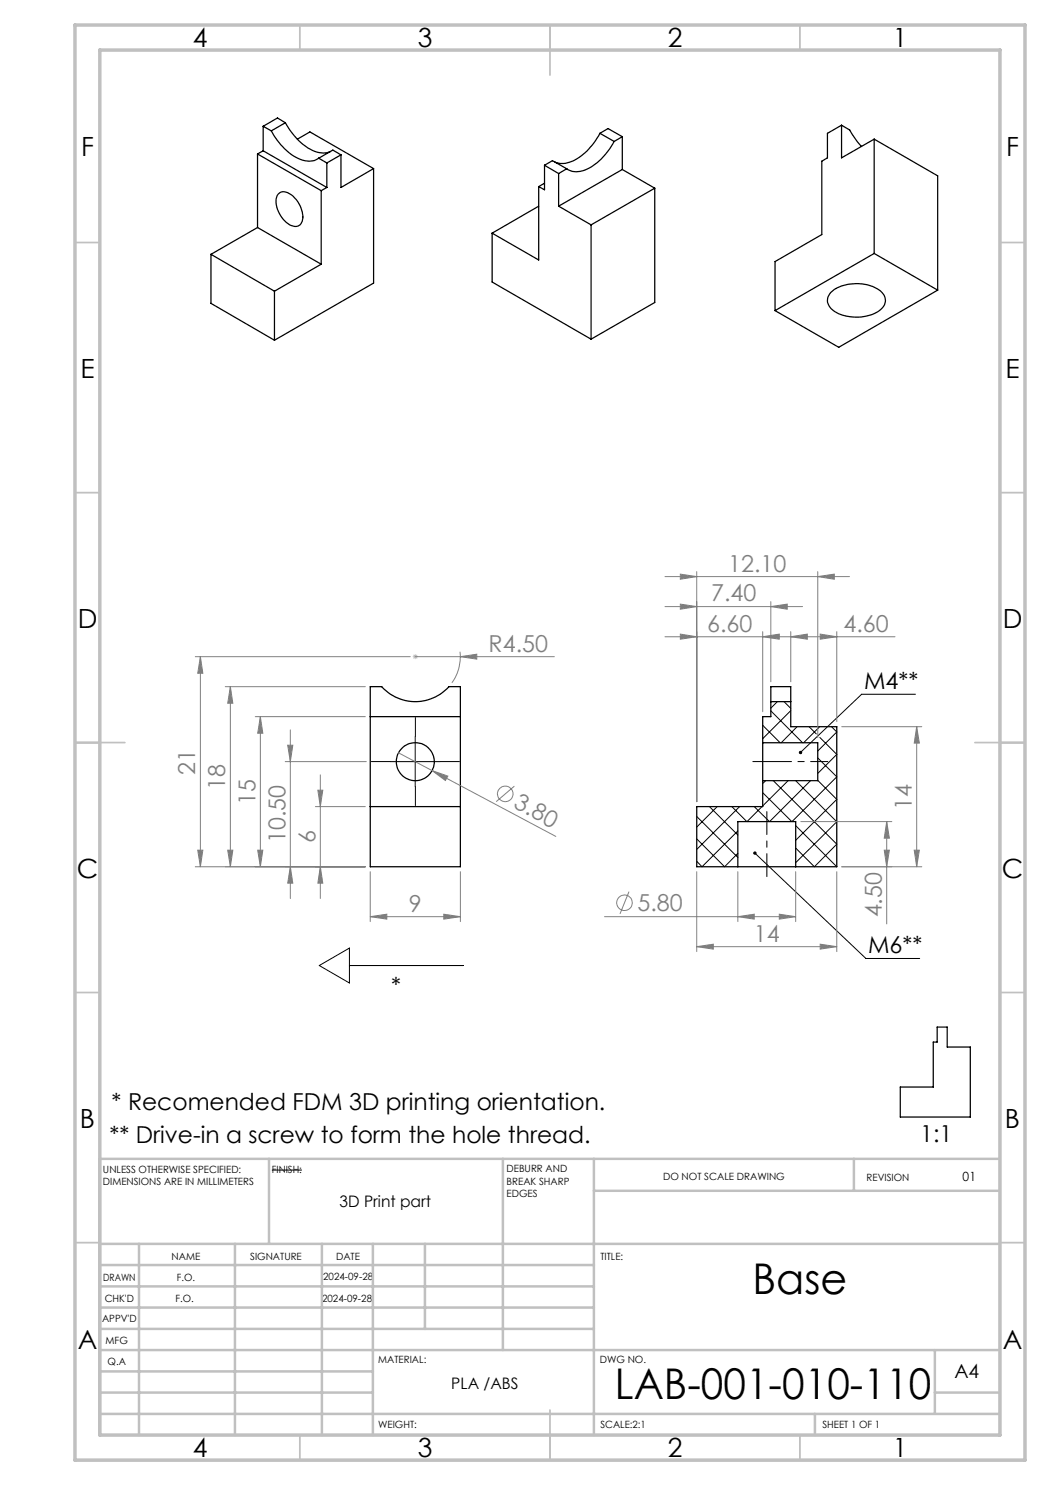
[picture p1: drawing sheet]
<svg xmlns="http://www.w3.org/2000/svg" width="210mm" height="297mm" viewBox="0 0 210 297" stroke-linecap="round" stroke-linejoin="round" font-family="sans-serif">
<g fill="none" stroke="#000" stroke-width=".2">
<path d="M183.1 138.8h-10.8l-12.2 11.7M78.1 152.3h10M83 147.3v10M152.5 158.5l5.9 5.8M152.5 145.1l3.5 3.5M153.1 156.1l-.6 .6M154.2 142.2l6.3 6.4M154.7 156.1l12.7 12.7-4.5 4.6-3.8-3.8M155.5 140.3l-1.3 1.3M156.8 140.3l1.4 1.4M157.6 156.1l-5.1 5.1M158.2 142.1l-5.7 5.6"/>
<path d="M159.1 156.1l8.3 8.3-8.3 8.1M159.4 145.3l-3.2 3.3M161.8 145.3l1.5 1.5M162.1 156.1l-8.2 8.2-3.1-3M163.5 151.6l3.9 3.8-9 8.9M163.5 156.1l3.9 3.8-8.3 8.2M163.9 145.3l-3.2 3.3M164 147.5l3.4 3.4-3.9 3.8M166.3 145.3l1.1 1.1-3.9 3.8M139.3 167.8l5.6 5.6 2.7-2.7M139.3 163.3l8.3 8.2M141.9 161.3l5.7 5.7"/>
<path d="M143.4 161.3l-4.1 4.1M146.4 161.3l3 3M147.6 166.2l-7.2 7.2-1.1-1.1M147.9 161.3l-8.6 8.6M151 170.6l22.2 21.1h10.7M152.4 161.3l-3 3M159.1 165.1l8.3 8.3M63.9 193.1l6-3.5v7zM69.9 193.1h22.7M54.4 234h6"/>
</g>
<g fill="none" stroke="#000" stroke-width=".25">
<path d="M51.5 30.8l12.7 7.3M51.5 30.8v14.7M52.6 30.2l12.8 7.3M52.6 25.3v4.9M52.6 25.3l1.7 .9M52.6 30.2l-1.1 .6M54.3 26.2a11.4 11.4 0 0 0 6.8 6 3.3 3.3 0 0 0 2.6-.6M55.6 38.8a1.83 1.83 0 0 1 2.7 .2 5.6 5.6 0 0 1 2.2 5.2 1.56 1.56 0 0 1-2.5 .8 5.6 5.6 0 0 1-2.6-5.8zM57.1 24.5a11.7 11.7 0 0 0 6.5 6 3.7 3.7 0 0 0 2.5-.2M57.1 24.5l-2.8 1.7M57.1 24.5l-1.6-.9-2.9 1.7M59.5 27.8l2.5-1.4 12.7 7.3"/>
<path d="M63.7 31.6l1.7 1M64.2 38.1v14.7M65.4 37.5l-1.2 .6M65.4 32.6v4.9M68.2 31l-2.8 1.6M68.2 31v6.5l6.5-3.8M68.2 31l-1.6-1-2.9 1.6M74.7 33.7v22.9l-19.8 11.4M107.7 37.3v14.7l-9.3-5.4M108.9 33.1v4.9l-1.2-.7M108.9 33.1l2.8 1.6M108.9 33.1l1.6-1 2.8 1.7"/>
<path d="M108.9 36.7l-1.2 .6M111.7 34.7v6.5M113.3 33.8l-1.6 .9M120 26.7a11.1 11.1 0 0 1-6.9 6h-1.1l-1-.3M120 26.7l2.8 1.6M120 26.7l1.6-1 2.9 1.6M122.8 28.3a11.4 11.4 0 0 1-6.8 6 3.2 3.2 0 0 1-2.7-.5M124.5 33.9l-12.8 7.3M124.5 33.9l6.5 3.7M124.5 27.3v6.6M124.5 27.3l-1.7 1M131 37.6l-12.8 7.4"/>
<path d="M131 37.6v22.9l-12.8 7.3M168.3 25l1.6 1 1.5 2.3 .9 1M168.3 25l-2.8 1.7v4.9l-1.1 .6v14.7l-9.4 5.4v9.8M168.3 25v6.6l6.5-3.8M174.8 27.8l12.7 7.4v22.8M174.8 27.8v22.9M42.2 50.9v9.8l12.7 7.3M42.2 50.9l12.7 7.3M51.5 45.5l12.7 7.3M51.5 45.5l-9.3 5.4M54.9 58.2v9.8M64.2 52.8l-9.3 5.4"/>
<path d="M98.4 46.6v9.8l19.8 11.4M107.7 41.2l-9.3 5.4M111.7 41.2l6.5 3.8M118.2 45v22.8M166.1 58.5a8.4 8.4 0 0 1 8.8-1 2.77 2.77 0 0 1 2 3.4 6.4 6.4 0 0 1-5.9 2.5 5.9 5.9 0 0 1-5.3-2.4 2.19 2.19 0 0 1 .4-2.5zM174.8 50.7l12.7 7.3M174.8 50.7l-19.8 11.4M187.5 58l-19.8 11.5-12.7-7.4M74 137.3h2.3a9 9 0 0 0 13.5 0h2.3v36.1h-18.1zM74 143.3h18.1M152.5 148.6v7.5M152.5 156.1v5.2h-13.2v12.1h8.3"/>
<path d="M152.5 148.6h11v7.5h-11M154.2 140.3v-3h4v3M154.2 140.3v3h-1.7v5.3M154.2 140.3h4M158.2 140.3v5h9.2v28.1h-8.3M74 161.3h18.1M147.6 173.4h11.5M147.6 173.4v-9.1h11.5v9.1M187.4 205.4h2v4h4.7v14h-14v-6h6.6v-9h.7z"/>
<circle cx="83.1" cy="152.3" r="3.8"/>
</g>
<g fill="none" stroke="#808080" stroke-width=".2">
<path d="M133 115.3h36.9M136.1 114.8l3.2 .5-3.2 .5zM139.3 114.3v46M163.5 115.3l3.4-.5v1zM163.5 114.3v33.2M39.1 131.3h43M40.1 131.3l.5 3.4h-1.1zM40.1 131.3v42.1M45 137.3h28.1M46.1 137.3l.5 3.3h-1.1zM46.1 137.3v36.1M83 131.3h27.9"/>
<path d="M92 130.3a8.9 8.9 0 0 1-1.6 6.3M92.1 131.3l3.3-.5v1zM133 127.3h46M133 121.3h27.5M136.1 126.8l3.2 .5-3.2 .5zM136.1 120.8l3.2 .5-3.2 .5zM152.5 127.3l3.4-.5v1zM152.5 126.3v16M154.2 121.3l3.2-.5v1zM154.2 120.3v16M158.2 127.3l3.3-.5v1zM158.2 126.3v10"/>
<path d="M164 126.8l3.4 .5-3.4 .5zM167.4 126.3v18M51 143.3h22.1M52.1 143.3l.5 3.3h-1.1zM52.1 143.3v30.1M57 152.3h16.3M57.5 149h1.1l-.5 3.3zM58.1 146v33.7M63.6 158h1l-.5 3.3zM64.1 155v24.7M79.7 150.6l31.5 16.7M86.4 154.1l3.2 1.1-.5 .9z"/>
<path d="M102.9 157.2l-3.7 3.1M168.3 145.3h16.1M183.3 145.3l.6 3.3h-1.1zM183.3 145.3v28.1M39.1 173.4h34M39.5 170h1.1l-.5 3.4zM45.5 170h1.1l-.5 3.4zM51.5 170h1.1l-.5 3.4zM58.1 173.4l.5 3.2h-1.1zM63.1 161.3h10M64.1 173.4l.5 3.2h-1zM74 174.3v10"/>
<path d="M92.1 174.3v10M125.8 178.3l-1.8 4.5M139.3 174.3v16M147.6 174.3v10M159.1 174.3v10M160.2 164.3h18.2M167.4 174.3v16M168.3 173.4h16.1M176.8 170h1.1l-.6 3.4zM177.3 164.3l.6 3.3h-1.1zM177.3 164.3v20.5M182.8 170h1.1l-.6 3.4z"/>
<path d="M74 183.3l3.4-.5v1zM74 183.3h18.1M88.8 182.8l3.3 .5-3.3 .5zM120.9 183.3h38.2M139.3 189.3l3.4-.5v1zM139.3 189.3h28.1M147.6 183.3l3.2-.5v1zM155.9 182.8l3.2 .5-3.2 .5zM164 188.8l3.4 .5-3.4 .5z"/>
<circle cx="101" cy="158.8" r="1.55"/>
<circle cx="124.9" cy="180.6" r="1.56"/>
</g>
<path d="M82.5 131.3h1.1M82.7 131l.7 .7M83 130.8v1M83.4 131l-.7 .7" fill="none" stroke="#c0c0c0" stroke-width=".2"/>
<path d="M153.4 162.3v13" fill="none" stroke="#000" stroke-width=".2" stroke-dasharray="15.2 1.3 1.3 1.3" stroke-dashoffset="10.6"/>
<path d="M150.6 152.3h15" fill="none" stroke="#000" stroke-width=".2" stroke-dasharray="15.2 1.3 1.3 1.3" stroke-dashoffset="7.5"/>
<path d="M78.1 152.3h-3.8M83.1 147.3v-3.8M83.1 157.3v3.8M88.1 152.3h3.8" fill="none" stroke="#000" stroke-width=".2" stroke-dasharray="15.2 1.3 1.3 1.3"/>
<g fill="none" stroke="#c0c0c0" stroke-width=".35">
<path d="M60 5v5M110 5v10M160 5v5M15 48.5h5M200 48.5h5M15 98.5h5M200 98.5h5M15 148.5h10M195 148.5h10M15 198.5h5M200 198.5h5M15 248.5h5"/>
<path d="M200 248.5h5M60 287v5M110 282v10M160 287v5"/>
</g>
<g fill="none" stroke="#c0c0c0" stroke-width=".5">
<path d="M53.8 231.8v17M100.6 231.8v38.2M118.8 231.8v55.2M118.8 238.2h81.2M170.8 231.8v6.4M200 231.8h-180v55.2M20 248.8h180M20 257.3h98.8M20 253h98.8M27.8 248.8v38.2M47 248.8v38.2M64.4 248.8v38.2"/>
<path d="M74.6 248.8v38.2M85 248.8v17M20 265.8h98.8M20 261.5h98.8M20 278.5h54.6M20 274.3h54.6M20 270h180M187 278.5h13M187 270v12.8M20 282.8h180M163 282.8v4.2"/>
</g>
<path d="M15 5h190v287h-190zM20 10h180v277h-180z" fill="none" stroke="#c0c0c0" stroke-width=".7"/>
<path d="M150.7 170.4a.34 .34 0 0 0 .2 .5 .34 .34 0 0 0 .5-.4 .34 .34 0 0 0-.6-.2l.2 .3zM159.9 150.2l-.1 .2v.3l.3-.2-.3 .2a.35 .35 0 0 0 .5 .1 .35 .35 0 0 0 .1-.5 .35 .35 0 0 0-.5-.1z" fill="#000"/>
<g fill="#808080">
<path d="M92.1 131.3l3.3-.5v1z"/>
<path d="M86.4 154.1l3.2 1.1-.5 .9z"/>
<path d="M40.1 131.3l.5 3.4h-1.1zM39.5 170h1.1l-.5 3.4z"/>
<path d="M164 188.8l3.4 .5-3.4 .5zM139.3 189.3l3.4-.5v1zM164 126.8l3.4 .5-3.4 .5zM158.2 127.3l3.3-.5v1z"/>
<path d="M147.6 183.3l3.2-.5v1zM155.9 182.8l3.2 .5-3.2 .5zM136.1 126.8l3.2 .5-3.2 .5zM152.5 127.3l3.4-.5v1zM136.1 120.8l3.2 .5-3.2 .5zM154.2 121.3l3.2-.5v1zM136.1 114.8l3.2 .5-3.2 .5zM163.5 115.3l3.4-.5v1zM74 183.3l3.4-.5v1zM88.8 182.8l3.3 .5-3.3 .5z"/>
<path d="M176.8 170h1.1l-.6 3.4zM177.3 164.3l.6 3.3h-1.1zM58.1 173.4l.5 3.2h-1.1zM57.5 149h1.1l-.5 3.3z"/>
<path d="M183.3 145.3l.6 3.3h-1.1zM182.8 170h1.1l-.6 3.4zM46.1 137.3l.5 3.3h-1.1zM45.5 170h1.1l-.5 3.4zM52.1 143.3l.5 3.3h-1.1zM51.5 170h1.1l-.5 3.4zM63.6 158h1l-.5 3.3zM64.1 173.4l.5 3.2h-1z"/>
</g>
<g font-size="8.5">
<text x="150.5" y="258.8">Base</text>
<text x="123" y="279.7">LAB-001-010-110</text>
</g>
<g font-size="5.3">
<text x="38.5" y="9.5">4</text>
<text x="83.5" y="9.5">3</text>
<text x="133.6" y="9.5">2</text>
<text x="178.6" y="9.5">1</text>
<text x="16.2" y="31.3">F</text>
<text x="201.2" y="31.3">F</text>
<text x="16.1" y="75.5">E</text>
<text x="201.1" y="75.5">E</text>
<text x="15.5" y="125.5">D</text>
<text x="200.5" y="125.5">D</text>
<text x="15.4" y="175.5">C</text>
<text x="200.4" y="175.5">C</text>
<text x="16" y="225.5">B</text>
<text x="201" y="225.5">B</text>
<text x="15.5" y="269.8">A</text>
<text x="200.5" y="269.8">A</text>
<text x="38.5" y="291.5">4</text>
<text x="83.5" y="291.5">3</text>
<text x="133.6" y="291.5">2</text>
<text x="178.6" y="291.5">1</text>
</g>
<g font-size="4.7" fill="#808080">
<text x="145.7" y="114.3">12.10</text>
<text x="142.2" y="120.3">7.40</text>
<text x="97.7" y="130.3">R4.50</text>
<text x="141.4" y="126.3">6.60</text>
<text x="168.7" y="126.3">4.60</text>
<text x="39.1" y="154.9" transform="rotate(-90 39.1 154.9)">21</text>
<text x="45.1" y="157.9" transform="rotate(-90 45.1 157.9)">18</text>
<text x="51.1" y="160.9" transform="rotate(-90 51.1 160.9)">15</text>
<text x="102.5" y="161.5" transform="rotate(28 102.5 161.5)">3.80</text>
<text x="182.4" y="161.9" transform="rotate(-90 182.4 161.9)">14</text>
<text x="57.1" y="168.6" transform="rotate(-90 57.1 168.6)">10.50</text>
<text x="63.1" y="168.6" transform="rotate(-90 63.1 168.6)">6</text>
<text x="81.8" y="182.3">9</text>
<text x="127.5" y="182.2">5.80</text>
<text x="176.4" y="183.5" transform="rotate(-90 176.4 183.5)">4.50</text>
<text x="150.8" y="188.3">14</text>
</g>
<g font-size="4.7">
<text x="172.8" y="137.8">M4**</text>
<text x="173.6" y="190.6">M6**</text>
<text x="78.2" y="198.7">*</text>
<text x="22.3" y="222">* Recomended FDM 3D printing orientation.</text>
<text x="21.9" y="228.7">** Drive-in a screw to form the hole thread.</text>
<text x="184" y="228.3">1:1</text>
</g>
<text font-size="3.9" x="190.9" y="275.5">A4</text>
<g font-size="3.2">
<text x="67.9" y="241.4">3D Print part</text>
<text x="90.3" y="277.9">PLA /ABS</text>
</g>
<text font-size="2.5" x="192.5" y="236.1">01</text>
<g font-size="2">
<text x="20.6" y="234.6">UNLESS OTHERWISE SPECIFIED:</text>
<text x="20.6" y="237.1">DIMENSIONS ARE IN MILLIMETERS</text>
<text x="54.4" y="234.6">FINISH:</text>
<text x="101.3" y="234.5">DEBURR AND</text>
<text x="101.3" y="237">BREAK SHARP</text>
<text x="101.3" y="239.5">EDGES</text>
<text x="132.6" y="236">DO NOT SCALE DRAWING</text>
<text x="173.3" y="236.2">REVISION</text>
<text x="34.3" y="252">NAME</text>
<text x="50" y="251.9">SIGNATURE</text>
<text x="67.2" y="251.9">DATE</text>
<text x="120.1" y="251.9">TITLE:</text>
<text x="20.6" y="256.1">DRAWN</text>
<text x="35.3" y="256.1">F.O.</text>
<text x="64.6" y="255.9">2024-09-28</text>
<text x="20.9" y="260.3">CHK'D</text>
<text x="35.1" y="260.3">F.O.</text>
<text x="64.4" y="260.3">2024-09-28</text>
<text x="20.4" y="264.4">APPV'D</text>
<text x="21.1" y="268.8">MFG</text>
<text x="21.5" y="273">Q.A</text>
<text x="75.6" y="272.5">MATERIAL:</text>
<text x="120" y="272.5">DWG NO.</text>
<text x="75.6" y="285.5">WEIGHT:</text>
<text x="120.1" y="285.6">SCALE:2:1</text>
<text x="164.5" y="285.6">SHEET 1 OF 1</text>
</g>
</svg>
